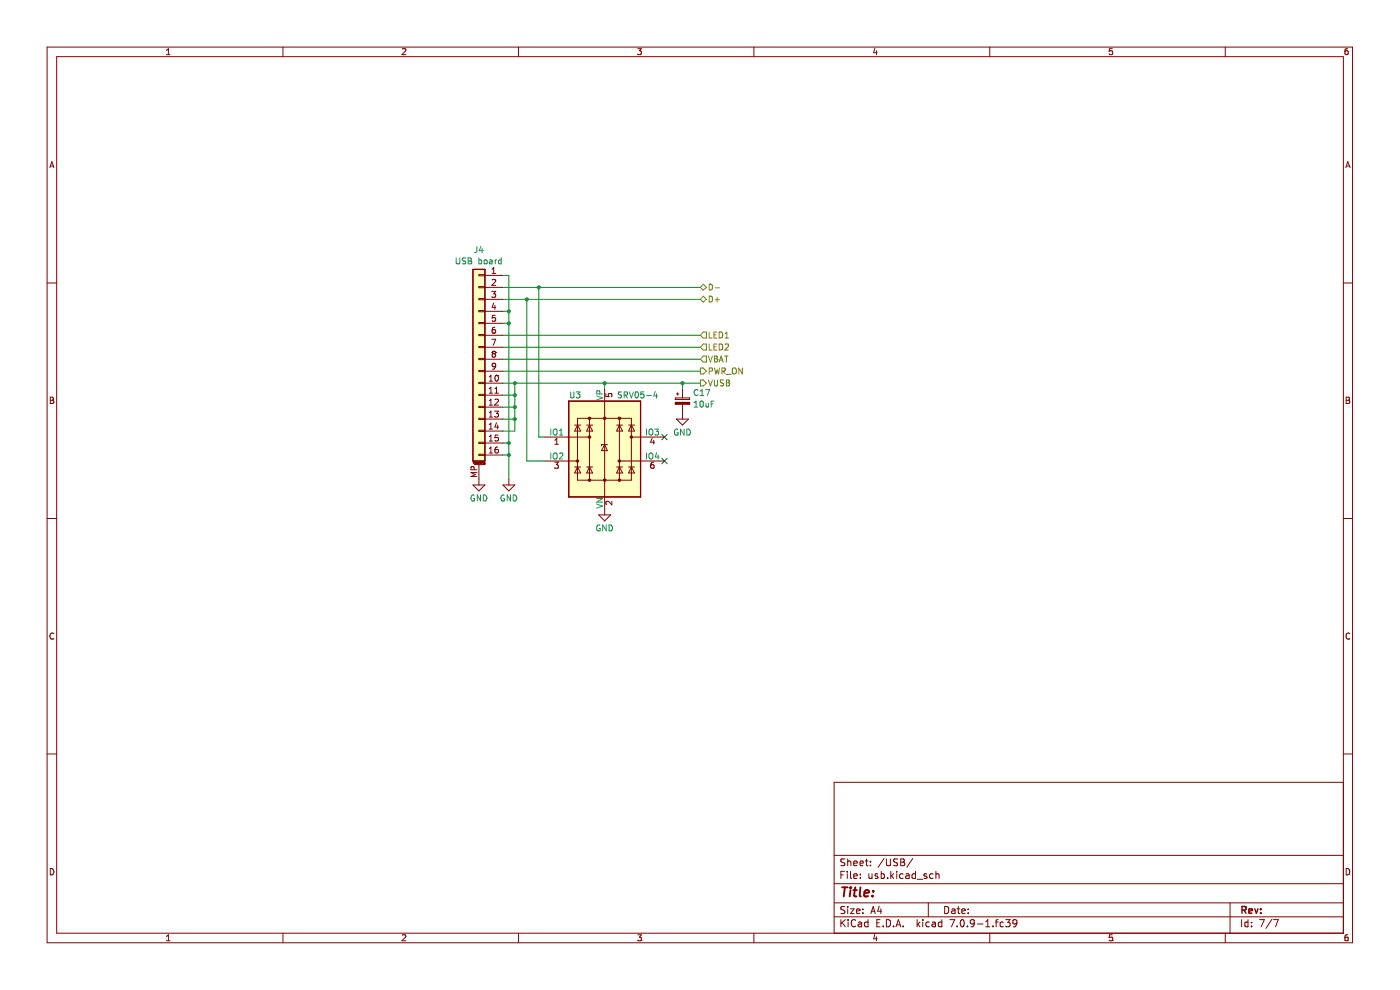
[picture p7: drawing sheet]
(kicad_sch (version 20230121) (generator eeschema)

 (paper "A4")

 (lib_symbols
  (symbol "Connector_Generic_MountingPin:Conn_01x16_MountingPin" (pin_names (offset 1.016) hide) (in_bom yes) (on_board yes)
   (property "Reference" "J" (at 0 20.32 0) (effects (font (size 1.27 1.27))))
   (property "Value" "Conn_01x16_MountingPin" (at 1.27 -22.86 0) (effects (font (size 1.27 1.27)) (justify left)))
   (property "Footprint" "" (at 0 0 0) (effects (font (size 1.27 1.27)) hide))
   (property "Datasheet" "~" (at 0 0 0) (effects (font (size 1.27 1.27)) hide))
   (symbol "Conn_01x16_MountingPin_1_1"
    (rectangle (start -1.27 -20.193) (end 0 -20.447) (stroke (width 0.1524) (type default)) (fill (type none)))
    (rectangle (start -1.27 -17.653) (end 0 -17.907) (stroke (width 0.1524) (type default)) (fill (type none)))
    (rectangle (start -1.27 -15.113) (end 0 -15.367) (stroke (width 0.1524) (type default)) (fill (type none)))
    (rectangle (start -1.27 -12.573) (end 0 -12.827) (stroke (width 0.1524) (type default)) (fill (type none)))
    (rectangle (start -1.27 -10.033) (end 0 -10.287) (stroke (width 0.1524) (type default)) (fill (type none)))
    (rectangle (start -1.27 -7.493) (end 0 -7.747) (stroke (width 0.1524) (type default)) (fill (type none)))
    (rectangle (start -1.27 -4.953) (end 0 -5.207) (stroke (width 0.1524) (type default)) (fill (type none)))
    (rectangle (start -1.27 -2.413) (end 0 -2.667) (stroke (width 0.1524) (type default)) (fill (type none)))
    (rectangle (start -1.27 0.127) (end 0 -0.127) (stroke (width 0.1524) (type default)) (fill (type none)))
    (rectangle (start -1.27 2.667) (end 0 2.413) (stroke (width 0.1524) (type default)) (fill (type none)))
    (rectangle (start -1.27 5.207) (end 0 4.953) (stroke (width 0.1524) (type default)) (fill (type none)))
    (rectangle (start -1.27 7.747) (end 0 7.493) (stroke (width 0.1524) (type default)) (fill (type none)))
    (rectangle (start -1.27 10.287) (end 0 10.033) (stroke (width 0.1524) (type default)) (fill (type none)))
    (rectangle (start -1.27 12.827) (end 0 12.573) (stroke (width 0.1524) (type default)) (fill (type none)))
    (rectangle (start -1.27 15.367) (end 0 15.113) (stroke (width 0.1524) (type default)) (fill (type none)))
    (rectangle (start -1.27 17.907) (end 0 17.653) (stroke (width 0.1524) (type default)) (fill (type none)))
    (rectangle (start -1.27 19.05) (end 1.27 -21.59) (stroke (width 0.254) (type default)) (fill (type background)))
    (polyline (pts (xy -1.016 -22.352) (xy 1.016 -22.352)) (stroke (width 0.1524) (type default)) (fill (type none)))
    (text "Mounting" (at 0 -21.971 0) (effects (font (size 0.381 0.381))))
    (pin passive line (at -5.08 17.78 0) (length 3.81) (name "Pin_1" (effects (font (size 1.27 1.27)))) (number "1" (effects (font (size 1.27 1.27)))))
    (pin passive line (at -5.08 -5.08 0) (length 3.81) (name "Pin_10" (effects (font (size 1.27 1.27)))) (number "10" (effects (font (size 1.27 1.27)))))
    (pin passive line (at -5.08 -7.62 0) (length 3.81) (name "Pin_11" (effects (font (size 1.27 1.27)))) (number "11" (effects (font (size 1.27 1.27)))))
    (pin passive line (at -5.08 -10.16 0) (length 3.81) (name "Pin_12" (effects (font (size 1.27 1.27)))) (number "12" (effects (font (size 1.27 1.27)))))
    (pin passive line (at -5.08 -12.7 0) (length 3.81) (name "Pin_13" (effects (font (size 1.27 1.27)))) (number "13" (effects (font (size 1.27 1.27)))))
    (pin passive line (at -5.08 -15.24 0) (length 3.81) (name "Pin_14" (effects (font (size 1.27 1.27)))) (number "14" (effects (font (size 1.27 1.27)))))
    (pin passive line (at -5.08 -17.78 0) (length 3.81) (name "Pin_15" (effects (font (size 1.27 1.27)))) (number "15" (effects (font (size 1.27 1.27)))))
    (pin passive line (at -5.08 -20.32 0) (length 3.81) (name "Pin_16" (effects (font (size 1.27 1.27)))) (number "16" (effects (font (size 1.27 1.27)))))
    (pin passive line (at -5.08 15.24 0) (length 3.81) (name "Pin_2" (effects (font (size 1.27 1.27)))) (number "2" (effects (font (size 1.27 1.27)))))
    (pin passive line (at -5.08 12.7 0) (length 3.81) (name "Pin_3" (effects (font (size 1.27 1.27)))) (number "3" (effects (font (size 1.27 1.27)))))
    (pin passive line (at -5.08 10.16 0) (length 3.81) (name "Pin_4" (effects (font (size 1.27 1.27)))) (number "4" (effects (font (size 1.27 1.27)))))
    (pin passive line (at -5.08 7.62 0) (length 3.81) (name "Pin_5" (effects (font (size 1.27 1.27)))) (number "5" (effects (font (size 1.27 1.27)))))
    (pin passive line (at -5.08 5.08 0) (length 3.81) (name "Pin_6" (effects (font (size 1.27 1.27)))) (number "6" (effects (font (size 1.27 1.27)))))
    (pin passive line (at -5.08 2.54 0) (length 3.81) (name "Pin_7" (effects (font (size 1.27 1.27)))) (number "7" (effects (font (size 1.27 1.27)))))
    (pin passive line (at -5.08 0 0) (length 3.81) (name "Pin_8" (effects (font (size 1.27 1.27)))) (number "8" (effects (font (size 1.27 1.27)))))
    (pin passive line (at -5.08 -2.54 0) (length 3.81) (name "Pin_9" (effects (font (size 1.27 1.27)))) (number "9" (effects (font (size 1.27 1.27)))))
    (pin passive line (at 0 -25.4 90) (length 3.048) (name "MountPin" (effects (font (size 1.27 1.27)))) (number "MP" (effects (font (size 1.27 1.27)))))))
  (symbol "Device:C_Polarized_Small" (pin_numbers hide) (pin_names (offset 0.254) hide) (in_bom yes) (on_board yes)
   (property "Reference" "C" (at 0.254 1.778 0) (effects (font (size 1.27 1.27)) (justify left)))
   (property "Value" "C_Polarized_Small" (at 0.254 -2.032 0) (effects (font (size 1.27 1.27)) (justify left)))
   (property "Footprint" "" (at 0 0 0) (effects (font (size 1.27 1.27)) hide))
   (property "Datasheet" "~" (at 0 0 0) (effects (font (size 1.27 1.27)) hide))
   (symbol "C_Polarized_Small_0_1"
    (rectangle (start -1.524 -0.3048) (end 1.524 -0.6858) (stroke (width 0) (type default)) (fill (type outline)))
    (rectangle (start -1.524 0.6858) (end 1.524 0.3048) (stroke (width 0) (type default)) (fill (type none)))
    (polyline (pts (xy -1.27 1.524) (xy -0.762 1.524)) (stroke (width 0) (type default)) (fill (type none)))
    (polyline (pts (xy -1.016 1.27) (xy -1.016 1.778)) (stroke (width 0) (type default)) (fill (type none))))
   (symbol "C_Polarized_Small_1_1"
    (pin passive line (at 0 2.54 270) (length 1.8542) (name "~" (effects (font (size 1.27 1.27)))) (number "1" (effects (font (size 1.27 1.27)))))
    (pin passive line (at 0 -2.54 90) (length 1.8542) (name "~" (effects (font (size 1.27 1.27)))) (number "2" (effects (font (size 1.27 1.27)))))))
  (symbol "Power_Protection:SRV05-4" (pin_names (offset 0)) (in_bom yes) (on_board yes)
   (property "Reference" "U" (at -5.08 11.43 0) (effects (font (size 1.27 1.27)) (justify right)))
   (property "Value" "SRV05-4" (at 2.54 11.43 0) (effects (font (size 1.27 1.27)) (justify left)))
   (property "Footprint" "Package_TO_SOT_SMD:SOT-23-6" (at 17.78 -11.43 0) (effects (font (size 1.27 1.27)) hide))
   (property "Datasheet" "http://www.onsemi.com/pub/Collateral/SRV05-4-D.PDF" (at 0 0 0) (effects (font (size 1.27 1.27)) hide))
   (symbol "SRV05-4_0_0"
    (rectangle (start -5.715 6.477) (end 5.715 -6.604) (stroke (width 0) (type default)) (fill (type none)))
    (polyline (pts (xy -3.175 -6.604) (xy -3.175 6.477)) (stroke (width 0) (type default)) (fill (type none)))
    (polyline (pts (xy 3.175 6.477) (xy 3.175 -6.604)) (stroke (width 0) (type default)) (fill (type none))))
   (symbol "SRV05-4_0_1"
    (rectangle (start -7.62 10.16) (end 7.62 -10.16) (stroke (width 0.254) (type default)) (fill (type background)))
    (circle (center -5.715 -2.54) (radius 0.2794) (stroke (width 0) (type default)) (fill (type outline)))
    (circle (center -3.175 -6.604) (radius 0.2794) (stroke (width 0) (type default)) (fill (type outline)))
    (circle (center -3.175 2.54) (radius 0.2794) (stroke (width 0) (type default)) (fill (type outline)))
    (circle (center -3.175 6.477) (radius 0.2794) (stroke (width 0) (type default)) (fill (type outline)))
    (circle (center 0 -6.604) (radius 0.2794) (stroke (width 0) (type default)) (fill (type outline)))
    (polyline (pts (xy -7.747 2.54) (xy -3.175 2.54)) (stroke (width 0) (type default)) (fill (type none)))
    (polyline (pts (xy -7.62 -2.54) (xy -5.715 -2.54)) (stroke (width 0) (type default)) (fill (type none)))
    (polyline (pts (xy -5.08 -3.81) (xy -6.35 -3.81)) (stroke (width 0) (type default)) (fill (type none)))
    (polyline (pts (xy -5.08 5.08) (xy -6.35 5.08)) (stroke (width 0) (type default)) (fill (type none)))
    (polyline (pts (xy -2.54 -3.81) (xy -3.81 -3.81)) (stroke (width 0) (type default)) (fill (type none)))
    (polyline (pts (xy -2.54 5.08) (xy -3.81 5.08)) (stroke (width 0) (type default)) (fill (type none)))
    (polyline (pts (xy 0 10.16) (xy 0 -10.16)) (stroke (width 0) (type default)) (fill (type none)))
    (polyline (pts (xy 3.81 -3.81) (xy 2.54 -3.81)) (stroke (width 0) (type default)) (fill (type none)))
    (polyline (pts (xy 3.81 5.08) (xy 2.54 5.08)) (stroke (width 0) (type default)) (fill (type none)))
    (polyline (pts (xy 6.35 -3.81) (xy 5.08 -3.81)) (stroke (width 0) (type default)) (fill (type none)))
    (polyline (pts (xy 6.35 5.08) (xy 5.08 5.08)) (stroke (width 0) (type default)) (fill (type none)))
    (polyline (pts (xy 7.62 -2.54) (xy 3.175 -2.54)) (stroke (width 0) (type default)) (fill (type none)))
    (polyline (pts (xy 7.62 2.54) (xy 5.715 2.54)) (stroke (width 0) (type default)) (fill (type none)))
    (polyline (pts (xy 0.635 0.889) (xy -0.635 0.889) (xy -0.635 0.635)) (stroke (width 0) (type default)) (fill (type none)))
    (polyline (pts (xy -5.08 -5.08) (xy -6.35 -5.08) (xy -5.715 -3.81) (xy -5.08 -5.08)) (stroke (width 0) (type default)) (fill (type none)))
    (polyline (pts (xy -5.08 3.81) (xy -6.35 3.81) (xy -5.715 5.08) (xy -5.08 3.81)) (stroke (width 0) (type default)) (fill (type none)))
    (polyline (pts (xy -2.54 -5.08) (xy -3.81 -5.08) (xy -3.175 -3.81) (xy -2.54 -5.08)) (stroke (width 0) (type default)) (fill (type none)))
    (polyline (pts (xy -2.54 3.81) (xy -3.81 3.81) (xy -3.175 5.08) (xy -2.54 3.81)) (stroke (width 0) (type default)) (fill (type none)))
    (polyline (pts (xy 0.635 -0.381) (xy -0.635 -0.381) (xy 0 0.889) (xy 0.635 -0.381)) (stroke (width 0) (type default)) (fill (type none)))
    (polyline (pts (xy 3.81 -5.08) (xy 2.54 -5.08) (xy 3.175 -3.81) (xy 3.81 -5.08)) (stroke (width 0) (type default)) (fill (type none)))
    (polyline (pts (xy 3.81 3.81) (xy 2.54 3.81) (xy 3.175 5.08) (xy 3.81 3.81)) (stroke (width 0) (type default)) (fill (type none)))
    (polyline (pts (xy 6.35 -5.08) (xy 5.08 -5.08) (xy 5.715 -3.81) (xy 6.35 -5.08)) (stroke (width 0) (type default)) (fill (type none)))
    (polyline (pts (xy 6.35 3.81) (xy 5.08 3.81) (xy 5.715 5.08) (xy 6.35 3.81)) (stroke (width 0) (type default)) (fill (type none)))
    (circle (center 0 6.477) (radius 0.2794) (stroke (width 0) (type default)) (fill (type outline)))
    (circle (center 3.175 -6.604) (radius 0.2794) (stroke (width 0) (type default)) (fill (type outline)))
    (circle (center 3.175 -2.54) (radius 0.2794) (stroke (width 0) (type default)) (fill (type outline)))
    (circle (center 3.175 6.477) (radius 0.2794) (stroke (width 0) (type default)) (fill (type outline)))
    (circle (center 5.715 2.54) (radius 0.2794) (stroke (width 0) (type default)) (fill (type outline))))
   (symbol "SRV05-4_1_1"
    (pin passive line (at -12.7 2.54 0) (length 5.08) (name "IO1" (effects (font (size 1.27 1.27)))) (number "1" (effects (font (size 1.27 1.27)))))
    (pin passive line (at 0 -12.7 90) (length 2.54) (name "VN" (effects (font (size 1.27 1.27)))) (number "2" (effects (font (size 1.27 1.27)))))
    (pin passive line (at -12.7 -2.54 0) (length 5.08) (name "IO2" (effects (font (size 1.27 1.27)))) (number "3" (effects (font (size 1.27 1.27)))))
    (pin passive line (at 12.7 2.54 180) (length 5.08) (name "IO3" (effects (font (size 1.27 1.27)))) (number "4" (effects (font (size 1.27 1.27)))))
    (pin passive line (at 0 12.7 270) (length 2.54) (name "VP" (effects (font (size 1.27 1.27)))) (number "5" (effects (font (size 1.27 1.27)))))
    (pin passive line (at 12.7 -2.54 180) (length 5.08) (name "IO4" (effects (font (size 1.27 1.27)))) (number "6" (effects (font (size 1.27 1.27)))))))
  (symbol "power:GND" (power) (pin_names (offset 0)) (in_bom yes) (on_board yes)
   (property "Reference" "#PWR" (at 0 -6.35 0) (effects (font (size 1.27 1.27)) hide))
   (property "Value" "GND" (at 0 -3.81 0) (effects (font (size 1.27 1.27))))
   (property "Footprint" "" (at 0 0 0) (effects (font (size 1.27 1.27)) hide))
   (property "Datasheet" "" (at 0 0 0) (effects (font (size 1.27 1.27)) hide))
   (symbol "GND_0_1"
    (polyline (pts (xy 0 0) (xy 0 -1.27) (xy 1.27 -1.27) (xy 0 -2.54) (xy -1.27 -1.27) (xy 0 -1.27)) (stroke (width 0) (type default)) (fill (type none))))
   (symbol "GND_1_1"
    (pin power_in line (at 0 0 270) (length 0) hide (name "GND" (effects (font (size 1.27 1.27)))) (number "1" (effects (font (size 1.27 1.27))))))))

 (junction (at 144.78 81.28) (diameter 0) (color 0 0 0 0))
 (junction (at 114.3 60.96) (diameter 0) (color 0 0 0 0))
 (junction (at 109.22 81.28) (diameter 0) (color 0 0 0 0))
 (junction (at 107.95 68.58) (diameter 0) (color 0 0 0 0))
 (junction (at 111.76 63.5) (diameter 0) (color 0 0 0 0))
 (junction (at 128.27 81.28) (diameter 0) (color 0 0 0 0))
 (junction (at 109.22 88.9) (diameter 0) (color 0 0 0 0))
 (junction (at 109.22 83.82) (diameter 0) (color 0 0 0 0))
 (junction (at 107.95 66.04) (diameter 0) (color 0 0 0 0))
 (junction (at 107.95 93.98) (diameter 0) (color 0 0 0 0))
 (junction (at 107.95 96.52) (diameter 0) (color 0 0 0 0))
 (junction (at 109.22 86.36) (diameter 0) (color 0 0 0 0))

 (no_connect (at 140.97 92.71))
 (no_connect (at 140.97 97.79))

 (wire (pts (xy 106.68 76.2) (xy 148.59 76.2)) (stroke (width 0) (type default)))
 (wire (pts (xy 107.95 101.6) (xy 107.95 96.52)) (stroke (width 0) (type default)))
 (wire (pts (xy 109.22 83.82) (xy 109.22 86.36)) (stroke (width 0) (type default)))
 (wire (pts (xy 144.78 81.28) (xy 148.59 81.28)) (stroke (width 0) (type default)))
 (wire (pts (xy 106.68 88.9) (xy 109.22 88.9)) (stroke (width 0) (type default)))
 (wire (pts (xy 109.22 81.28) (xy 128.27 81.28)) (stroke (width 0) (type default)))
 (wire (pts (xy 109.22 81.28) (xy 109.22 83.82)) (stroke (width 0) (type default)))
 (wire (pts (xy 128.27 81.28) (xy 144.78 81.28)) (stroke (width 0) (type default)))
 (wire (pts (xy 114.3 92.71) (xy 115.57 92.71)) (stroke (width 0) (type default)))
 (wire (pts (xy 114.3 60.96) (xy 148.59 60.96)) (stroke (width 0) (type default)))
 (wire (pts (xy 128.27 81.28) (xy 128.27 82.55)) (stroke (width 0) (type default)))
 (wire (pts (xy 106.68 66.04) (xy 107.95 66.04)) (stroke (width 0) (type default)))
 (wire (pts (xy 111.76 63.5) (xy 111.76 97.79)) (stroke (width 0) (type default)))
 (wire (pts (xy 106.68 81.28) (xy 109.22 81.28)) (stroke (width 0) (type default)))
 (wire (pts (xy 107.95 66.04) (xy 107.95 58.42)) (stroke (width 0) (type default)))
 (wire (pts (xy 106.68 93.98) (xy 107.95 93.98)) (stroke (width 0) (type default)))
 (wire (pts (xy 106.68 60.96) (xy 114.3 60.96)) (stroke (width 0) (type default)))
 (wire (pts (xy 106.68 78.74) (xy 148.59 78.74)) (stroke (width 0) (type default)))
 (wire (pts (xy 106.68 71.12) (xy 148.59 71.12)) (stroke (width 0) (type default)))
 (wire (pts (xy 106.68 86.36) (xy 109.22 86.36)) (stroke (width 0) (type default)))
 (wire (pts (xy 107.95 96.52) (xy 107.95 93.98)) (stroke (width 0) (type default)))
 (wire (pts (xy 107.95 58.42) (xy 106.68 58.42)) (stroke (width 0) (type default)))
 (wire (pts (xy 106.68 83.82) (xy 109.22 83.82)) (stroke (width 0) (type default)))
 (wire (pts (xy 107.95 68.58) (xy 107.95 66.04)) (stroke (width 0) (type default)))
 (wire (pts (xy 106.68 68.58) (xy 107.95 68.58)) (stroke (width 0) (type default)))
 (wire (pts (xy 111.76 97.79) (xy 115.57 97.79)) (stroke (width 0) (type default)))
 (wire (pts (xy 106.68 63.5) (xy 111.76 63.5)) (stroke (width 0) (type default)))
 (wire (pts (xy 144.78 81.28) (xy 144.78 82.55)) (stroke (width 0) (type default)))
 (wire (pts (xy 114.3 60.96) (xy 114.3 92.71)) (stroke (width 0) (type default)))
 (wire (pts (xy 106.68 73.66) (xy 148.59 73.66)) (stroke (width 0) (type default)))
 (wire (pts (xy 109.22 88.9) (xy 109.22 91.44)) (stroke (width 0) (type default)))
 (wire (pts (xy 111.76 63.5) (xy 148.59 63.5)) (stroke (width 0) (type default)))
 (wire (pts (xy 106.68 96.52) (xy 107.95 96.52)) (stroke (width 0) (type default)))
 (wire (pts (xy 109.22 86.36) (xy 109.22 88.9)) (stroke (width 0) (type default)))
 (wire (pts (xy 107.95 93.98) (xy 107.95 68.58)) (stroke (width 0) (type default)))
 (wire (pts (xy 109.22 91.44) (xy 106.68 91.44)) (stroke (width 0) (type default)))

 (hierarchical_label "LED1" (shape input) (at 148.59 71.12 0) (fields_autoplaced) (effects (font (size 1.27 1.27)) (justify left)))
 (hierarchical_label "LED2" (shape input) (at 148.59 73.66 0) (fields_autoplaced) (effects (font (size 1.27 1.27)) (justify left)))
 (hierarchical_label "D-" (shape bidirectional) (at 148.59 60.96 0) (fields_autoplaced) (effects (font (size 1.27 1.27)) (justify left)))
 (hierarchical_label "D+" (shape bidirectional) (at 148.59 63.5 0) (fields_autoplaced) (effects (font (size 1.27 1.27)) (justify left)))
 (hierarchical_label "VUSB" (shape output) (at 148.59 81.28 0) (fields_autoplaced) (effects (font (size 1.27 1.27)) (justify left)))
 (hierarchical_label "PWR_ON" (shape output) (at 148.59 78.74 0) (fields_autoplaced) (effects (font (size 1.27 1.27)) (justify left)))
 (hierarchical_label "VBAT" (shape input) (at 148.59 76.2 0) (fields_autoplaced) (effects (font (size 1.27 1.27)) (justify left)))

 (symbol (lib_id "Connector_Generic_MountingPin:Conn_01x16_MountingPin") (at 101.6 76.2 0) (mirror y) (unit 1) (in_bom yes) (on_board yes) (dnp no) (fields_autoplaced)
  (property "Reference" "J4" (at 101.6 53.0057 0) (effects (font (size 1.27 1.27))))
  (property "Value" "USB board" (at 101.6 55.4299 0) (effects (font (size 1.27 1.27))))
  (property "Footprint" "Connector_FFC-FPC_HDGC:0.5K-QX-16PWB_16Pin_0.5mm" (at 101.6 76.2 0) (effects (font (size 1.27 1.27)) hide))
  (property "Datasheet" "https://datasheet.lcsc.com/lcsc/2111151830_HDGC-0-5K-QX-16PWB_C2919481.pdf" (at 101.6 76.2 0) (effects (font (size 1.27 1.27)) hide))
  (property "LCSC" "C2919481" (at 101.6 76.2 0) (effects (font (size 1.27 1.27)) hide)) (pin "1") (pin "10") (pin "11") (pin "12") (pin "13") (pin "14") (pin "15") (pin "16") (pin "2") (pin "3") (pin "4") (pin "5") (pin "6") (pin "7") (pin "8") (pin "9") (pin "MP"))

 (symbol (lib_id "power:GND") (at 144.78 87.63 0) (unit 1) (in_bom yes) (on_board yes) (dnp no) (fields_autoplaced)
  (property "Reference" "#PWR036" (at 144.78 93.98 0) (effects (font (size 1.27 1.27)) hide))
  (property "Value" "GND" (at 144.78 91.7631 0) (effects (font (size 1.27 1.27))))
  (property "Footprint" "" (at 144.78 87.63 0) (effects (font (size 1.27 1.27)) hide))
  (property "Datasheet" "" (at 144.78 87.63 0) (effects (font (size 1.27 1.27)) hide)) (pin "1"))

 (symbol (lib_id "Device:C_Polarized_Small") (at 144.78 85.09 0) (unit 1) (in_bom yes) (on_board yes) (dnp no) (fields_autoplaced)
  (property "Reference" "C17" (at 146.939 83.3318 0) (effects (font (size 1.27 1.27)) (justify left)))
  (property "Value" "10uF" (at 146.939 85.756 0) (effects (font (size 1.27 1.27)) (justify left)))
  (property "Footprint" "Capacitor_Tantalum_SMD:CP_EIA-3216-18_Kemet-A" (at 144.78 85.09 0) (effects (font (size 1.27 1.27)) hide))
  (property "Datasheet" "~" (at 144.78 85.09 0) (effects (font (size 1.27 1.27)) hide))
  (property "LCSC" "C7171" (at 144.78 85.09 0) (effects (font (size 1.27 1.27)) hide)) (pin "1") (pin "2"))

 (symbol (lib_id "Power_Protection:SRV05-4") (at 128.27 95.25 0) (unit 1) (in_bom yes) (on_board yes) (dnp no)
  (property "Reference" "U3" (at 120.65 83.82 0) (effects (font (size 1.27 1.27)) (justify left)))
  (property "Value" "SRV05-4" (at 130.81 83.82 0) (effects (font (size 1.27 1.27)) (justify left)))
  (property "Footprint" "Package_TO_SOT_SMD:SOT-23-6" (at 146.05 106.68 0) (effects (font (size 1.27 1.27)) hide))
  (property "Datasheet" "http://www.onsemi.com/pub/Collateral/SRV05-4-D.PDF" (at 128.27 95.25 0) (effects (font (size 1.27 1.27)) hide))
  (property "LCSC" "C85364" (at 128.27 95.25 0) (effects (font (size 1.27 1.27)) hide)) (pin "1") (pin "2") (pin "3") (pin "4") (pin "5") (pin "6"))

 (symbol (lib_id "power:GND") (at 107.95 101.6 0) (unit 1) (in_bom yes) (on_board yes) (dnp no) (fields_autoplaced)
  (property "Reference" "#PWR070" (at 107.95 107.95 0) (effects (font (size 1.27 1.27)) hide))
  (property "Value" "GND" (at 107.95 105.7331 0) (effects (font (size 1.27 1.27))))
  (property "Footprint" "" (at 107.95 101.6 0) (effects (font (size 1.27 1.27)) hide))
  (property "Datasheet" "" (at 107.95 101.6 0) (effects (font (size 1.27 1.27)) hide)) (pin "1"))

 (symbol (lib_id "power:GND") (at 128.27 107.95 0) (unit 1) (in_bom yes) (on_board yes) (dnp no) (fields_autoplaced)
  (property "Reference" "#PWR037" (at 128.27 114.3 0) (effects (font (size 1.27 1.27)) hide))
  (property "Value" "GND" (at 128.27 112.0831 0) (effects (font (size 1.27 1.27))))
  (property "Footprint" "" (at 128.27 107.95 0) (effects (font (size 1.27 1.27)) hide))
  (property "Datasheet" "" (at 128.27 107.95 0) (effects (font (size 1.27 1.27)) hide)) (pin "1"))

 (symbol (lib_id "power:GND") (at 101.6 101.6 0) (unit 1) (in_bom yes) (on_board yes) (dnp no) (fields_autoplaced)
  (property "Reference" "#PWR069" (at 101.6 107.95 0) (effects (font (size 1.27 1.27)) hide))
  (property "Value" "GND" (at 101.6 105.7331 0) (effects (font (size 1.27 1.27))))
  (property "Footprint" "" (at 101.6 101.6 0) (effects (font (size 1.27 1.27)) hide))
  (property "Datasheet" "" (at 101.6 101.6 0) (effects (font (size 1.27 1.27)) hide)) (pin "1")))
